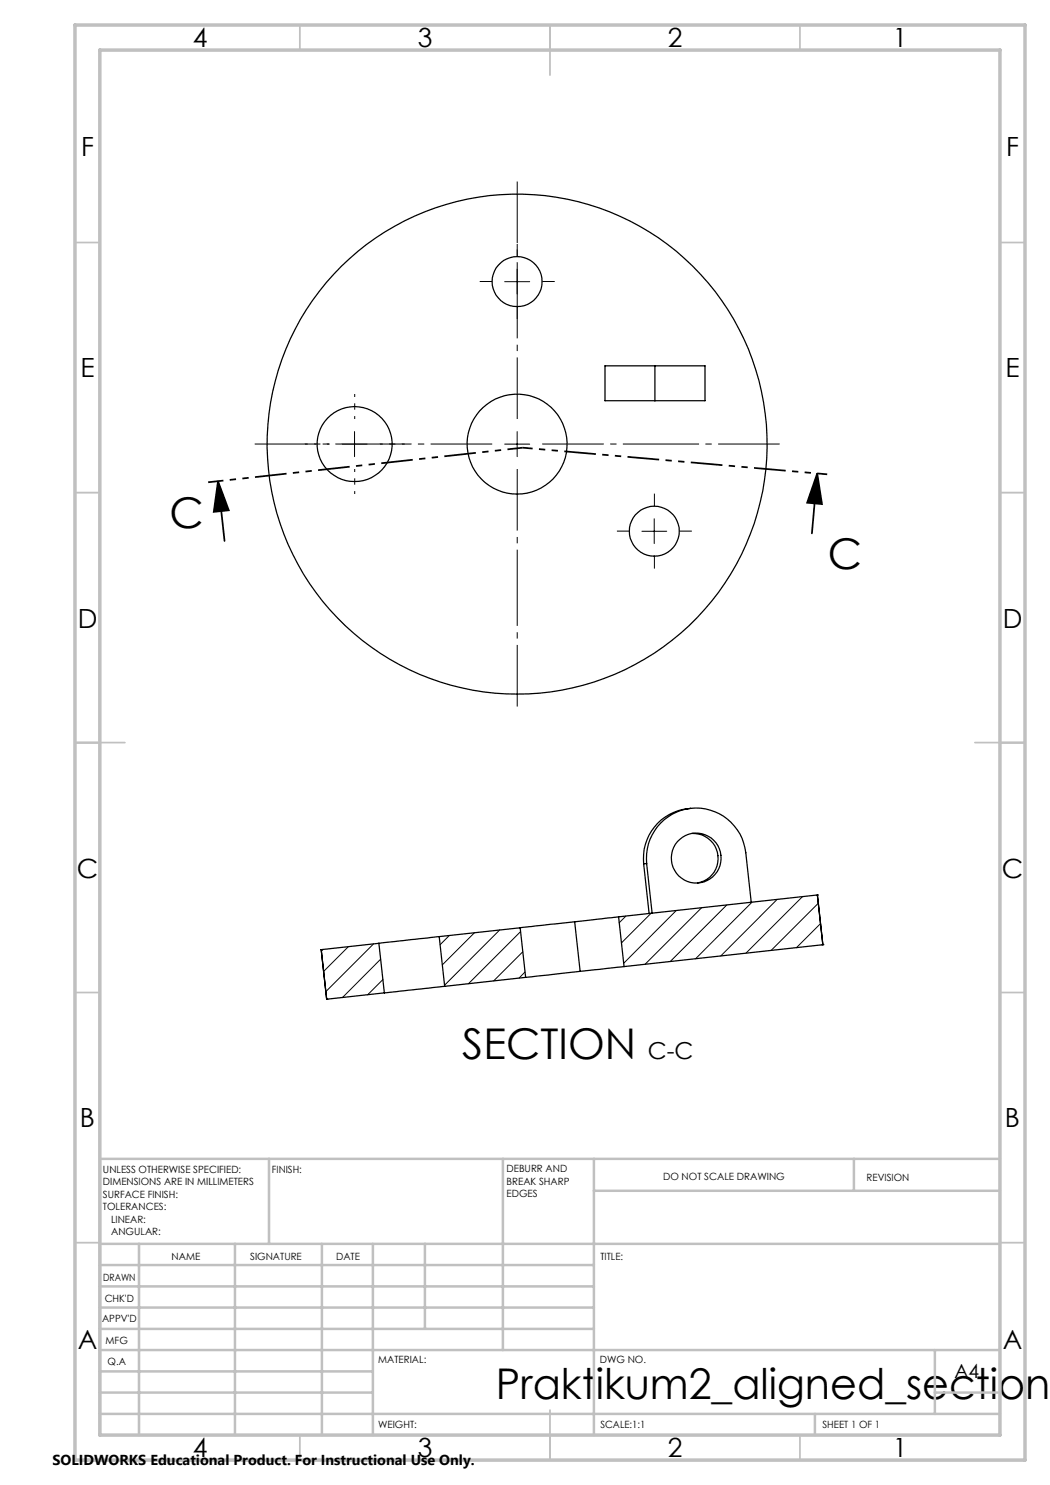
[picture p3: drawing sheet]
<svg xmlns="http://www.w3.org/2000/svg" width="210mm" height="297mm" viewBox="0 0 210 297" stroke-linecap="round" stroke-linejoin="round" font-family="sans-serif">
<g fill="none" stroke="#000" stroke-width=".25">
<path d="M131 73.2h-10v6.9h10M131 73.2h10v6.9h-10M131 73.2v6.9M128.7 172.8l1.1 9.9M129.3 172.7l1.1 9.9M129.3 172.7l-.6 .1M138.1 161.7a10 10 0 0 0-8.8 11M138.1 161.7a10 10 0 0 1 11.1 8.8l1 10M138.1 161.7a10 10 0 0 0-9.4 11.1M138.4 166.7a5 5 0 0 1 5.2 4.4 5 5 0 0 1-4.1 5.5M163.5 179h.1M163.5 179l1.1 9.9"/>
<path d="M163.5 179l-39.8 4.4M64.2 189.9h.1M64.2 189.9l1.1 9.9M65.3 199.8h.1M75.8 188.7l-11.6 1.2M75.8 188.7l1.1 9.9M76.9 198.6l-11.6 1.2M87.8 187.3l-12 1.4M87.8 187.3l1.1 10M88.9 197.3l-12 1.3M104 185.6l-16.2 1.7M104 185.6l1.1 9.9"/>
<path d="M105.1 195.5l-16.2 1.8M114.9 184.4l-10.9 1.2M114.9 184.4l1.1 9.9M116 194.3l-10.9 1.2M123.7 183.4l-8.8 1M123.7 183.4l1.1 9.9M124.8 193.3l-8.8 1M164.6 188.9h.1M164.6 188.9l-39.8 4.4"/>
<circle cx="103.4" cy="56.3" r="5"/>
<circle cx="70.9" cy="88.8" r="7.5"/>
<circle cx="103.4" cy="88.8" r="10"/>
<circle cx="103.4" cy="88.8" r="50"/>
<circle cx="130.8" cy="106.2" r="5"/>
<circle cx="139.2" cy="171.6" r="5"/>
</g>
<g fill="none" stroke="#000" stroke-width=".2">
<path d="M100.9 56.3h5M103.4 53.8v5M68.4 88.8h5M70.9 86.3v5M100.9 88.8h5M103.4 86.3v5M128.4 106.3h5M130.8 103.7v5M155.4 179.9l-11.3 11.3M160.5 179.3l-11.3 11.3M64.6 189.9l-.3 .3M69.7 189.3l-5 5"/>
<path d="M74.7 188.8l-9.5 9.5M76.1 191.8l-7.6 7.7M76.6 195.9l-3.1 3.1M89.9 187.1l-1.9 1.8M94.9 186.5l-6.4 6.5M99.9 186l-11 11M104.1 186.3l-10.4 10.4M104.6 190.4l-5.9 5.8M105 194.4l-1.2 1.2M125.2 183.2l-1.4 1.4M130.2 182.7l-5.9 5.9M135.3 182.1l-10.6 10.5"/>
<path d="M140.3 181.6l-11.3 11.3M145.3 181l-11.2 11.3M150.4 180.4l-11.3 11.4M163.7 180.7l-9.5 9.4M164.1 184.7l-4.8 4.8M164.6 188.7l-.3 .3"/>
</g>
<path d="M43.6 96.3l2.2 5.8-3 .3zM43.6 96.3l1.3 11.9M163.4 94.7l-1 12M163.4 94.7l1 6.1-3-.3z" fill="none" stroke="#000" stroke-width=".35"/>
<path d="M98.4 88.8h-47.5M103.4 83.8v-47.5M103.4 93.8v47.5M108.4 88.8h47.5" fill="none" stroke="#000" stroke-width=".2" stroke-dasharray="15.2 1.3 1.3 1.3" stroke-dashoffset="2.9" stroke-linecap="butt"/>
<path d="M98.4 56.3h-2.5M103.4 51.3v-2.5M108.4 56.3h2.5M103.4 61.3v2.5M125.9 106.2h-2.5M130.9 101.2v-2.5M130.9 111.2v2.5M135.9 106.2h2.5" fill="none" stroke="#000" stroke-width=".2" stroke-dasharray="15.2 1.3 1.3 1.3" stroke-linecap="butt"/>
<path d="M65.9 88.8h-5M70.9 83.8v-5M70.9 93.8v5M75.9 88.8h5" fill="none" stroke="#000" stroke-width=".2" stroke-dasharray="15.2 1.3 1.3 1.3" stroke-dashoffset="14.6" stroke-linecap="butt"/>
<path d="M104.5 89.5l-62.9 7" fill="none" stroke="#000" stroke-width=".35" stroke-dasharray="6.3 1.3 1.3 1.3 1.3 1.3" stroke-dashoffset="3.3" stroke-linecap="butt"/>
<path d="M104.5 89.5l60.9 5.4" fill="none" stroke="#000" stroke-width=".35" stroke-dasharray="6.3 1.3 1.3 1.3 1.3 1.3" stroke-dashoffset="4.4" stroke-linecap="butt"/>
<g fill="none" stroke="#c0c0c0" stroke-width=".35">
<path d="M60 5v5M110 5v10M160 5v5M15 48.5h5M200 48.5h5M15 98.5h5M200 98.5h5M15 148.5h10M195 148.5h10M15 198.5h5M200 198.5h5M15 248.5h5"/>
<path d="M200 248.5h5M60 287v5M110 282v10M160 287v5"/>
</g>
<g fill="none" stroke="#c0c0c0" stroke-width=".5">
<path d="M53.8 231.8v17M100.6 231.8v38.2M118.8 231.8v55.2M118.8 238.2h81.2M170.8 231.8v6.4M200 231.8h-180v55.2M20 248.8h180M20 257.3h98.8M20 253h98.8M27.8 248.8v38.2M47 248.8v38.2M64.4 248.8v38.2"/>
<path d="M74.6 248.8v38.2M85 248.8v17M20 265.8h98.8M20 261.5h98.8M20 278.5h54.6M20 274.3h54.6M20 270h180M187 278.5h13M187 270v12.8M20 282.8h180M163 282.8v4.2"/>
</g>
<path d="M15 5h190v287h-190zM20 10h180v277h-180z" fill="none" stroke="#c0c0c0" stroke-width=".7"/>
<path d="M43.6 96.3l2.2 5.8-3 .3zM163.4 94.7l1 6.1-3-.3z" fill="#000"/>
<g font-size="8.5">
<text x="33.9" y="105.6">C</text>
<text x="165.6" y="113.8">C</text>
<text x="92.5" y="211.8">SECTION</text>
<text x="99.2" y="279.7">Praktikum2_aligned_section</text>
</g>
<g font-size="5.3">
<text x="38.5" y="9.5">4</text>
<text x="83.5" y="9.5">3</text>
<text x="133.6" y="9.5">2</text>
<text x="178.6" y="9.5">1</text>
<text x="16.2" y="31.2">F</text>
<text x="201.2" y="31.2">F</text>
<text x="16.1" y="75.5">E</text>
<text x="201.1" y="75.5">E</text>
<text x="15.5" y="125.5">D</text>
<text x="200.5" y="125.5">D</text>
<text x="15.4" y="175.5">C</text>
<text x="200.4" y="175.5">C</text>
<text x="16" y="225.5">B</text>
<text x="201" y="225.5">B</text>
<text x="15.5" y="269.7">A</text>
<text x="200.5" y="269.7">A</text>
<text x="38.5" y="291.5">4</text>
<text x="83.5" y="291.5">3</text>
<text x="133.6" y="291.5">2</text>
<text x="178.6" y="291.5">1</text>
</g>
<text font-size="4.7" x="129.6" y="211.8">C-C</text>
<text font-size="3.9" x="190.9" y="275.5">A4</text>
<text font-size="2.9" x="10.5" y="292.9">SOLIDWORKS Educational Product. For Instructional Use Only.</text>
<g font-size="2">
<text x="20.6" y="234.6">UNLESS OTHERWISE SPECIFIED:</text>
<text x="20.6" y="237.1">DIMENSIONS ARE IN MILLIMETERS</text>
<text x="20.6" y="239.6">SURFACE FINISH:</text>
<text x="54.4" y="234.6">FINISH:</text>
<text x="101.3" y="234.5">DEBURR AND</text>
<text x="101.3" y="237">BREAK SHARP</text>
<text x="101.3" y="239.5">EDGES</text>
<text x="132.6" y="236">DO NOT SCALE DRAWING</text>
<text x="173.3" y="236.2">REVISION</text>
<text x="20.6" y="242.1">TOLERANCES:</text>
<text x="22.2" y="244.6">LINEAR:</text>
<text x="22.2" y="247.1">ANGULAR:</text>
<text x="34.3" y="252">NAME</text>
<text x="50" y="251.9">SIGNATURE</text>
<text x="67.2" y="251.9">DATE</text>
<text x="120.1" y="251.9">TITLE:</text>
<text x="20.6" y="256.1">DRAWN</text>
<text x="20.9" y="260.3">CHK'D</text>
<text x="20.4" y="264.4">APPV'D</text>
<text x="21.1" y="268.8">MFG</text>
<text x="21.5" y="273">Q.A</text>
<text x="75.6" y="272.5">MATERIAL:</text>
<text x="120" y="272.5">DWG NO.</text>
<text x="75.6" y="285.5">WEIGHT:</text>
<text x="120.1" y="285.6">SCALE:1:1</text>
<text x="164.5" y="285.6">SHEET 1 OF 1</text>
</g>
</svg>
